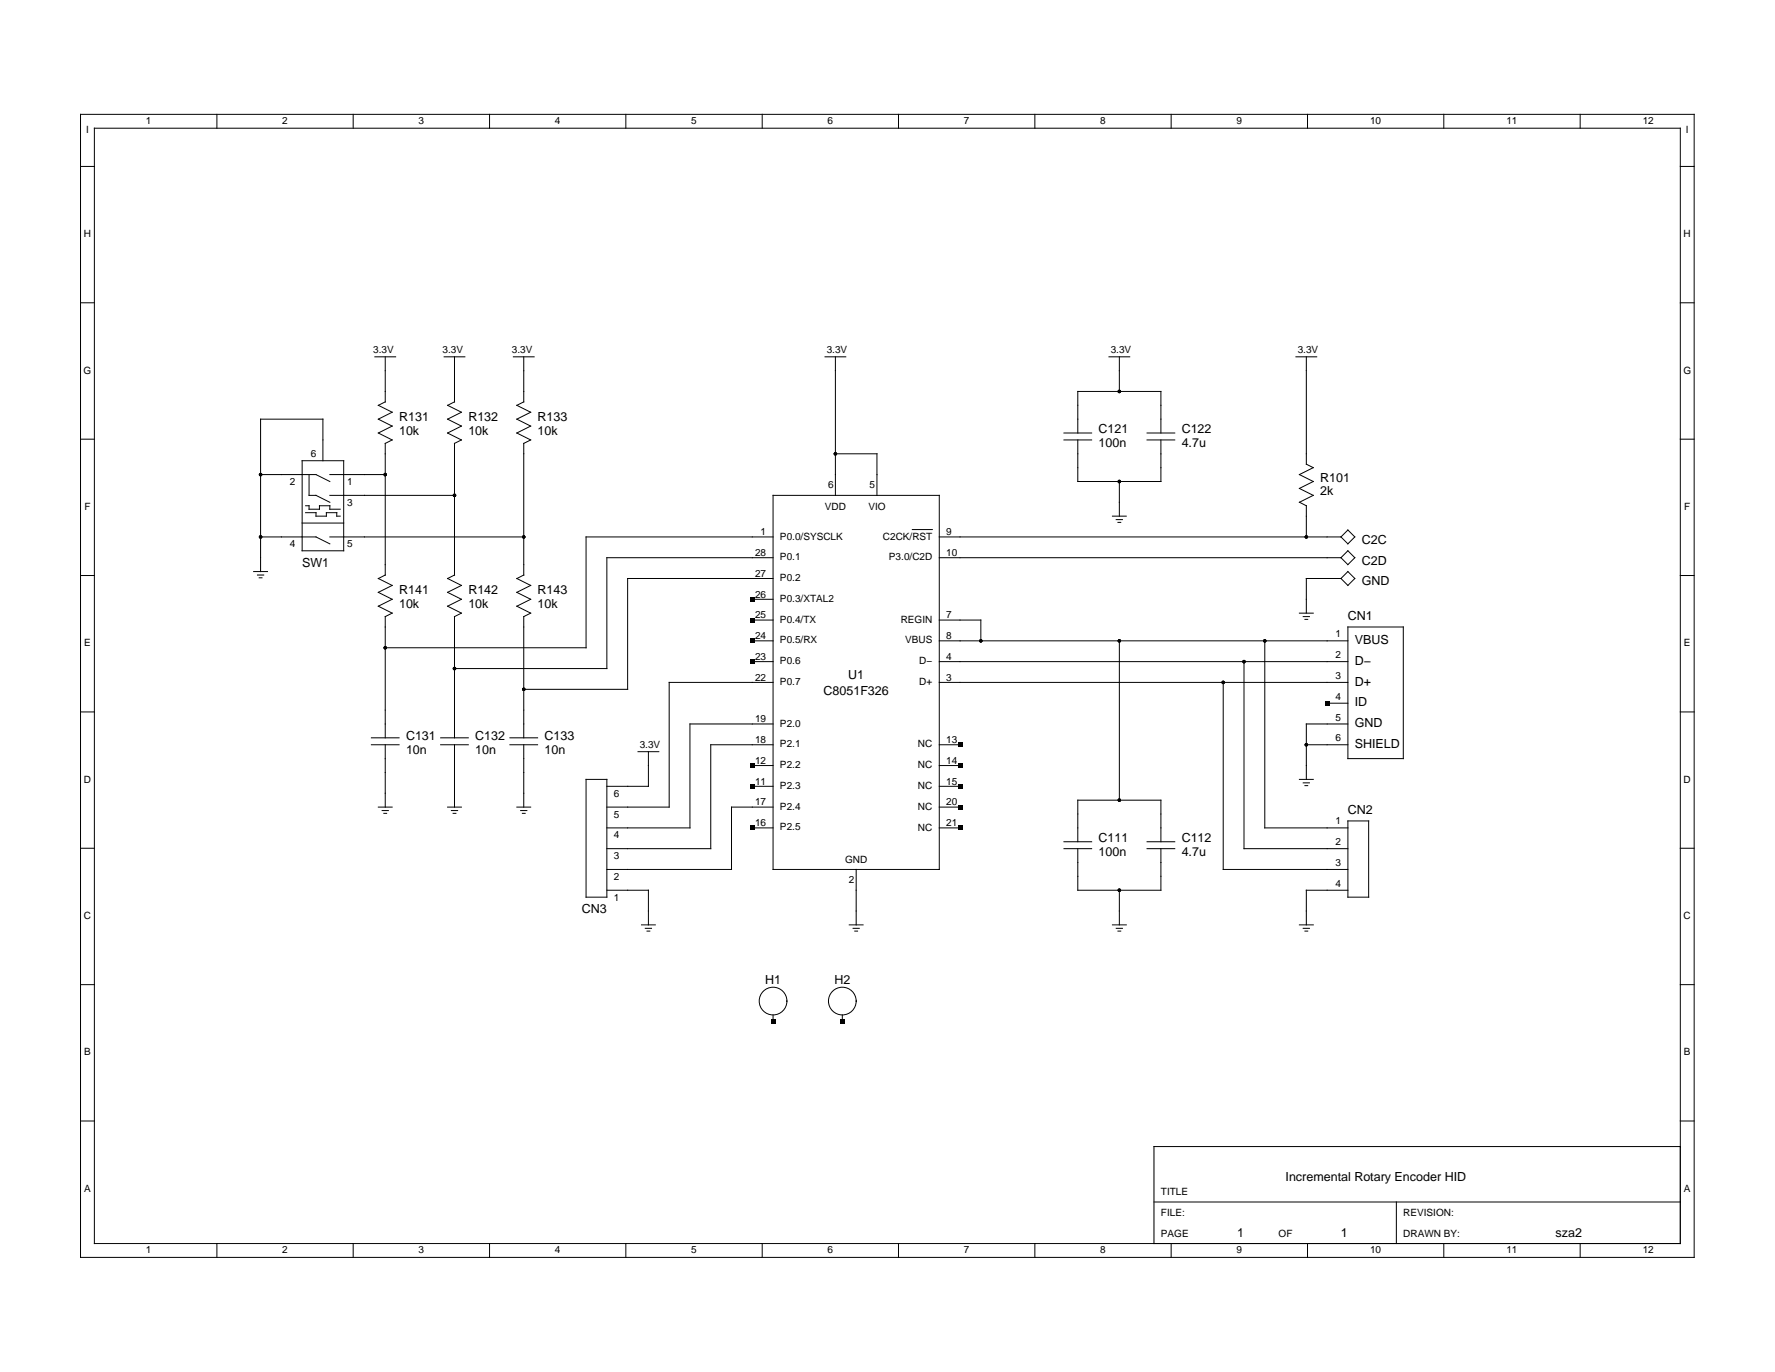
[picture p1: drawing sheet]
<svg xmlns="http://www.w3.org/2000/svg" width="279mm" height="216mm" viewBox="0 0 279 216" stroke-linecap="round" stroke-linejoin="round" font-family="sans-serif">
<g fill="none" stroke="#000" stroke-width=".16">
<path d="M12.7 18h254v179.9h-254zM34.1 18v2.2M55.6 18v2.2M77.1 18v2.2M98.5 18v2.2M120 18v2.2M141.4 18v2.2M162.9 18v2.2M184.3 18v2.2M205.8 18v2.2M227.3 18v2.2M248.7 18v2.2"/>
<path d="M12.7 26.2h2.2M14.9 20.2h249.6v175.5h-249.6zM264.5 26.2h2.2M12.7 47.6h2.2M59 56.1h3.3M60.6 56.1v7.2l-1 .5 2.1 1.1-2.1 1.1 2.1 1.1-2.1 1 2.1 1.1-1.1 .6v20.7M69.9 56.1h3.3M71.5 56.1v7.2l-1 .5 2.1 1.1-2.1 1.1 2.1 1.1-2.1 1 2.1 1.1-1.1 .6v20.7M80.8 56.1h3.3M82.4 56.1v7.2l-1 .5 2.1 1.1-2.1 1.1 2.1 1.1-2.1 1 2.1 1.1-1.1 .6v20.7M129.9 56.1h3.2M131.5 56.1v21.9"/>
<path d="M174.6 56.1h3.2M176.2 56.1v5.5M204 56.1h3.3M205.6 56.1v16.9l1.1 .6-2.2 1.1 2.2 1.1-2.2 1.1 2.2 1.1-2.2 1M264.5 47.6h2.2M12.7 69.1h2.2M41 74.7h8.7l2.2 1.1M47.6 72.5h6.5v14.2h-6.5zM48.1 79.6h.5v.5h1.7v-.5h1.6v.5h1.7M48.6 74.7v3.3h1.1l2.2 1M50.8 72.5v-6.5h-9.8v23.9M51.9 78h19.6"/>
<path d="M51.9 74.7h8.7M121.7 78h26.2v58.8h-26.2zM131.5 71.4h6.5v6.6M167.5 69.2h4.3M167.5 68.1h4.3M169.7 68.1v-6.5h13v6.5M169.7 69.2v6.6h13v-6.6M176.2 75.8v5.4M180.6 69.2h4.3M180.6 68.1h4.3M204.5 79l1.1 .6v4.9M264.5 69.1h2.2"/>
<path d="M12.7 90.6h2.2M39.9 89.9h2.2M40.5 90.5h1M40.8 90.9h.4M41 84.5h8.7l2.2 1.1M47.6 82.3h6.5M48.1 80.7h1.6v.5h1.7v-.5h1.6v.5h.6M51.9 84.5h30.5M59.6 91l2.1 1.1-2.1 1.1 2.1 1.1-2.1 1.1 2.1 1.1-1.1 .5v19.1M60.6 90.5l-1 .5M70.5 91l2.1 1.1-2.1 1.1 2.1 1.1-2.1 1.1 2.1 1.1-1.1 .5v19.1M71.5 90.5l-1 .5"/>
<path d="M81.4 91l2.1 1.1-2.1 1.1 2.1 1.1-2.1 1.1 2.1 1.1-1.1 .5v19.1M82.4 90.5l-1 .5M118.4 97.6h3.3M118.4 94.3h3.3M121.7 84.5h-29.4v17.4h-31.7M121.7 87.8h-26.2v17.4h-24M121.7 91h-22.9v17.5h-16.4M143.6 83.3h3.2M147.9 84.5h63.2M147.9 97.6h6.5v3.2M147.9 87.8h63.2M175.1 81.2h2.2"/>
<path d="M175.7 81.8h1M176 82.2h.4M204.5 96.5h2.2M205.1 97h1M205.4 97.5h.4M211.1 91h-5.5v5.5M211.1 84.5l1.1-1.1 1.1 1.1-1.1 1.1zM211.1 87.8l1.1-1.1 1.1 1.1-1.1 1.1zM211.1 91l1.1-1.1 1.1 1.1-1.1 1.1zM212.2 98.7h8.7v20.7h-8.7zM264.5 90.6h2.2M12.7 112h2.2"/>
<path d="M58.5 117.2h4.3M58.5 116.1h4.3M60.6 117.2v9.8M69.4 117.2h4.3M69.4 116.1h4.3M71.5 117.2v9.8M80.3 117.2h4.3M80.3 116.1h4.3M82.4 117.2v9.8M100.4 118.3h3.3M102.1 118.3v5.4h-6.6M118.4 100.8h3.3"/>
<path d="M118.4 104.1h3.3M121.7 117.2h-9.8v16.3h-16.4M121.7 107.4h-16.4v19.6h-9.8M121.7 113.9h-13.1v16.4h-13.1M147.9 100.8h64.3M147.9 104.1h64.3M147.9 107.4h64.3M147.9 117.2h3.2M176.2 100.8v25.1M192.5 107.4v29.4h19.7M195.8 104.1v29.4h16.4M199.1 100.8v29.5h13.1"/>
<path d="M205.6 117.2h6.6M208.9 110.7h3.3M212.2 113.9h-6.6v8.7M264.5 112h2.2M12.7 133.5h2.2M59.6 127h2.1M60.2 127.6h.9M60.4 128h.5M70.5 127h2.1M71.1 127.6h.9M71.3 128h.5M81.4 127h2.1"/>
<path d="M82 127.6h.9M82.2 128h.5M92.3 122.6h3.2v18.6h-3.2zM118.4 120.5h3.3M118.4 123.7h3.3M118.4 130.3h3.3M121.7 127h-6.6v9.8h-19.6M134.8 136.8v8.7M147.9 120.5h3.2M147.9 123.7h3.2M147.9 127h3.2M147.9 130.3h3.2"/>
<path d="M167.5 133.5h4.3M167.5 132.5h4.3M169.7 132.5v-6.6h13v6.6M169.7 133.5v6.6h13v-6.6M180.6 133.5h4.3M180.6 132.5h4.3M204.5 122.6h2.2M205.1 123.2h1M205.4 123.6h.4M212.2 129.2h3.2v12h-3.2zM264.5 133.5h2.2M12.7 154.9h2.2"/>
<path d="M95.5 140.1h6.6v5.4M101 145.5h2.2M101.6 146.1h1M101.8 146.5h.5M121.7 159.7v1.1M132.6 159.7v1.1M133.7 145.5h2.2M134.3 146.1h1M134.6 146.5h.4M175.1 145.5h2.2M175.7 146.1h1M176 146.5h.4"/>
<path d="M176.2 140.1v5.4M204.5 145.5h2.2M205.1 146.1h1M205.4 146.5h.4M212.2 140.1h-6.6v5.4M264.5 154.9h2.2M12.7 176.4h2.2M264.5 176.4h2.2M34.1 195.7v2.2M55.6 195.7v2.2M77.1 195.7v2.2M98.5 195.7v2.2"/>
<path d="M120 195.7v2.2M141.4 195.7v2.2M162.9 195.7v2.2M181.6 189.1h82.9M184.3 195.7v2.2M205.8 195.7v2.2M219.8 189.1v6.6M227.3 195.7v2.2M248.7 195.7v2.2M264.5 180.4h-82.9v15.3"/>
<circle cx="121.7" cy="157.5" r="2.18"/>
<circle cx="132.6" cy="157.5" r="2.18"/>
</g>
<g fill="#000">
<path d="M118.1 94h.6v.6h-.6zM118.1 97.2h.6v.7h-.6zM118.1 100.5h.6v.7h-.6zM118.1 103.8h.6v.6h-.6zM150.8 116.9h.6v.6h-.6zM208.6 110.3h.6v.7h-.6zM118.1 120.1h.6v.7h-.6zM118.1 123.4h.6v.7h-.6zM118.1 130h.6v.6h-.6zM150.8 120.1h.6v.7h-.6zM150.8 123.4h.6v.7h-.6zM150.8 126.7h.6v.6h-.6z"/>
<path d="M150.8 130h.6v.6h-.6zM121.4 160.5h.6v.6h-.6zM132.3 160.5h.6v.6h-.6z"/>
<circle cx="41" cy="74.7" r=".27"/>
<circle cx="60.6" cy="74.7" r=".27"/>
<circle cx="71.5" cy="78" r=".27"/>
<circle cx="131.5" cy="71.4" r=".27"/>
<circle cx="176.2" cy="75.8" r=".27"/>
<circle cx="176.2" cy="61.6" r=".27"/>
<circle cx="41" cy="84.5" r=".27"/>
<circle cx="82.4" cy="84.5" r=".27"/>
<circle cx="205.6" cy="84.5" r=".27"/>
<circle cx="60.6" cy="101.9" r=".27"/>
<circle cx="71.5" cy="105.2" r=".27"/>
<circle cx="82.4" cy="108.5" r=".27"/>
<circle cx="154.4" cy="100.8" r=".27"/>
<circle cx="176.2" cy="100.8" r=".27"/>
<circle cx="192.5" cy="107.4" r=".27"/>
<circle cx="195.8" cy="104.1" r=".27"/>
<circle cx="199.1" cy="100.8" r=".27"/>
<circle cx="205.6" cy="117.2" r=".27"/>
<circle cx="176.2" cy="125.9" r=".27"/>
<circle cx="176.2" cy="140.1" r=".27"/>
</g>
<g font-size="2">
<text x="62.8" y="66.3">R131</text>
<text x="62.8" y="68.5">10k</text>
<text x="73.7" y="66.3">R132</text>
<text x="73.7" y="68.5">10k</text>
<text x="84.6" y="66.3">R133</text>
<text x="84.6" y="68.5">10k</text>
<text x="172.9" y="68.1">C121</text>
<text x="172.9" y="70.3">100n</text>
<text x="186" y="68.1">C122</text>
<text x="186" y="70.3">4.7u</text>
<text x="207.8" y="75.8">R101</text>
<text x="207.8" y="78">2k</text>
<text x="47.6" y="89.2">SW1</text>
<text x="214.3" y="85.6">C2C</text>
<text x="214.3" y="88.9">C2D</text>
<text x="62.8" y="93.5">R141</text>
<text x="62.8" y="95.7">10k</text>
<text x="73.7" y="93.5">R142</text>
<text x="73.7" y="95.7">10k</text>
<text x="84.6" y="93.5">R143</text>
<text x="84.6" y="95.7">10k</text>
<text x="214.3" y="92.1">GND</text>
<text x="212.2" y="97.6">CN1</text>
<text x="213.3" y="101.4">VBUS</text>
<text x="133.5" y="106.8">U1</text>
<text x="213.3" y="104.6">D−</text>
<text x="213.3" y="107.9">D+</text>
<text x="129.6" y="109.4">C8051F326</text>
<text x="213.3" y="111.2">ID</text>
<text x="63.9" y="116.5">C131</text>
<text x="63.9" y="118.6">10n</text>
<text x="74.8" y="116.5">C132</text>
<text x="74.8" y="118.6">10n</text>
<text x="85.7" y="116.5">C133</text>
<text x="85.7" y="118.6">10n</text>
<text x="213.3" y="114.4">GND</text>
<text x="213.3" y="117.7">SHIELD</text>
<text x="212.2" y="128.1">CN2</text>
<text x="172.9" y="132.5">C111</text>
<text x="172.9" y="134.6">100n</text>
<text x="186" y="132.5">C112</text>
<text x="186" y="134.6">4.7u</text>
<text x="91.6" y="143.7">CN3</text>
<text x="120.4" y="154.8">H1</text>
<text x="131.3" y="154.8">H2</text>
<text x="202.4" y="185.9">Incremental Rotary Encoder HID</text>
<text x="194.7" y="194.6">1</text>
<text x="211.1" y="194.6">1</text>
<text x="244.9" y="194.6">sza2</text>
</g>
<g font-size="1.6">
<text x="13.5" y="21">I</text>
<text x="23" y="19.5">1</text>
<text x="44.4" y="19.5">2</text>
<text x="65.9" y="19.5">3</text>
<text x="87.3" y="19.5">4</text>
<text x="108.8" y="19.5">5</text>
<text x="130.3" y="19.5">6</text>
<text x="151.7" y="19.5">7</text>
<text x="173.2" y="19.5">8</text>
<text x="194.6" y="19.5">9</text>
<text x="215.7" y="19.5">10</text>
<text x="237.1" y="19.5">11</text>
<text x="258.6" y="19.5">12</text>
<text x="265.4" y="21">I</text>
<text x="13.2" y="37.3">H</text>
<text x="265" y="37.3">H</text>
<text x="13.2" y="58.8">G</text>
<text x="58.8" y="55.6">3.3V</text>
<text x="69.7" y="55.6">3.3V</text>
<text x="80.6" y="55.6">3.3V</text>
<text x="130.1" y="55.6">3.3V</text>
<text x="174.8" y="55.6">3.3V</text>
<text x="204.3" y="55.6">3.3V</text>
<text x="265" y="58.8">G</text>
<text x="48.9" y="72">6</text>
<text x="45.6" y="76.3">2</text>
<text x="54.6" y="76.3">1</text>
<text x="130.4" y="76.9">6</text>
<text x="136.9" y="76.9">5</text>
<text x="13.3" y="80.2">F</text>
<text x="54.6" y="79.6">3</text>
<text x="129.8" y="80.2">VDD</text>
<text x="136.7" y="80.2">VIO</text>
<text x="265.1" y="80.2">F</text>
<text x="45.6" y="86.1">4</text>
<text x="54.6" y="86.1">5</text>
<text x="118.8" y="87.5">28</text>
<text x="119.7" y="84.2">1</text>
<text x="122.8" y="88.2">P0.1</text>
<text x="122.8" y="84.9">P0.0/SYSCLK</text>
<text x="139" y="84.9">C2CK/RST</text>
<text x="139.9" y="88.2">P3.0/C2D</text>
<text x="148.9" y="84.2">9</text>
<text x="148.9" y="87.5">10</text>
<text x="118.8" y="90.8">27</text>
<text x="118.8" y="94">26</text>
<text x="122.8" y="91.4">P0.2</text>
<text x="122.8" y="94.7">P0.3/XTAL2</text>
<text x="13.2" y="101.7">E</text>
<text x="118.8" y="97.3">25</text>
<text x="118.8" y="100.6">24</text>
<text x="122.8" y="98">P0.4/TX</text>
<text x="122.8" y="101.3">P0.5/RX</text>
<text x="141.8" y="98">REGIN</text>
<text x="142.5" y="101.3">VBUS</text>
<text x="148.9" y="97.3">7</text>
<text x="148.9" y="100.6">8</text>
<text x="210.2" y="100.3">1</text>
<text x="265.1" y="101.7">E</text>
<text x="118.8" y="103.8">23</text>
<text x="118.8" y="107.1">22</text>
<text x="122.8" y="104.5">P0.6</text>
<text x="122.8" y="107.8">P0.7</text>
<text x="144.7" y="104.5">D−</text>
<text x="144.7" y="107.8">D+</text>
<text x="148.9" y="103.8">4</text>
<text x="148.9" y="107.1">3</text>
<text x="210.2" y="103.6">2</text>
<text x="210.2" y="106.8">3</text>
<text x="118.8" y="113.7">19</text>
<text x="210.2" y="110.1">4</text>
<text x="210.2" y="113.4">5</text>
<text x="100.7" y="117.7">3.3V</text>
<text x="118.8" y="116.9">18</text>
<text x="122.8" y="114.3">P2.0</text>
<text x="122.8" y="117.6">P2.1</text>
<text x="144.5" y="117.6">NC</text>
<text x="148.9" y="116.9">13</text>
<text x="210.2" y="116.7">6</text>
<text x="13.2" y="123.2">D</text>
<text x="96.6" y="125.4">6</text>
<text x="118.8" y="120.2">12</text>
<text x="118.8" y="123.5">11</text>
<text x="122.8" y="120.9">P2.2</text>
<text x="122.8" y="124.1">P2.3</text>
<text x="144.5" y="120.9">NC</text>
<text x="144.5" y="124.2">NC</text>
<text x="148.9" y="120.2">14</text>
<text x="148.9" y="123.5">15</text>
<text x="265" y="123.2">D</text>
<text x="96.6" y="131.9">4</text>
<text x="96.6" y="128.7">5</text>
<text x="118.8" y="126.7">17</text>
<text x="118.8" y="130">16</text>
<text x="122.8" y="127.4">P2.4</text>
<text x="122.8" y="130.7">P2.5</text>
<text x="144.5" y="127.4">NC</text>
<text x="144.5" y="130.7">NC</text>
<text x="148.9" y="126.7">20</text>
<text x="148.9" y="130">21</text>
<text x="210.2" y="129.7">1</text>
<text x="96.6" y="135.2">3</text>
<text x="133" y="135.7">GND</text>
<text x="210.2" y="133">2</text>
<text x="210.2" y="136.3">3</text>
<text x="96.6" y="138.5">2</text>
<text x="96.6" y="141.7">1</text>
<text x="133.6" y="139">2</text>
<text x="210.2" y="139.5">4</text>
<text x="13.2" y="144.6">C</text>
<text x="265" y="144.6">C</text>
<text x="13.2" y="166.1">B</text>
<text x="265.1" y="166.1">B</text>
<text x="13.2" y="187.5">A</text>
<text x="182.7" y="191.3">FILE:</text>
<text x="182.7" y="188.1">TITLE</text>
<text x="220.9" y="191.3">REVISION:</text>
<text x="265.1" y="187.5">A</text>
<text x="23" y="197.2">1</text>
<text x="44.4" y="197.2">2</text>
<text x="65.9" y="197.2">3</text>
<text x="87.3" y="197.2">4</text>
<text x="108.8" y="197.2">5</text>
<text x="130.3" y="197.2">6</text>
<text x="151.7" y="197.2">7</text>
<text x="173.2" y="197.2">8</text>
<text x="182.7" y="194.6">PAGE</text>
<text x="194.6" y="197.2">9</text>
<text x="201.3" y="194.6">OF</text>
<text x="215.7" y="197.2">10</text>
<text x="220.9" y="194.6">DRAWN BY:</text>
<text x="237.1" y="197.2">11</text>
<text x="258.6" y="197.2">12</text>
</g>
</svg>
